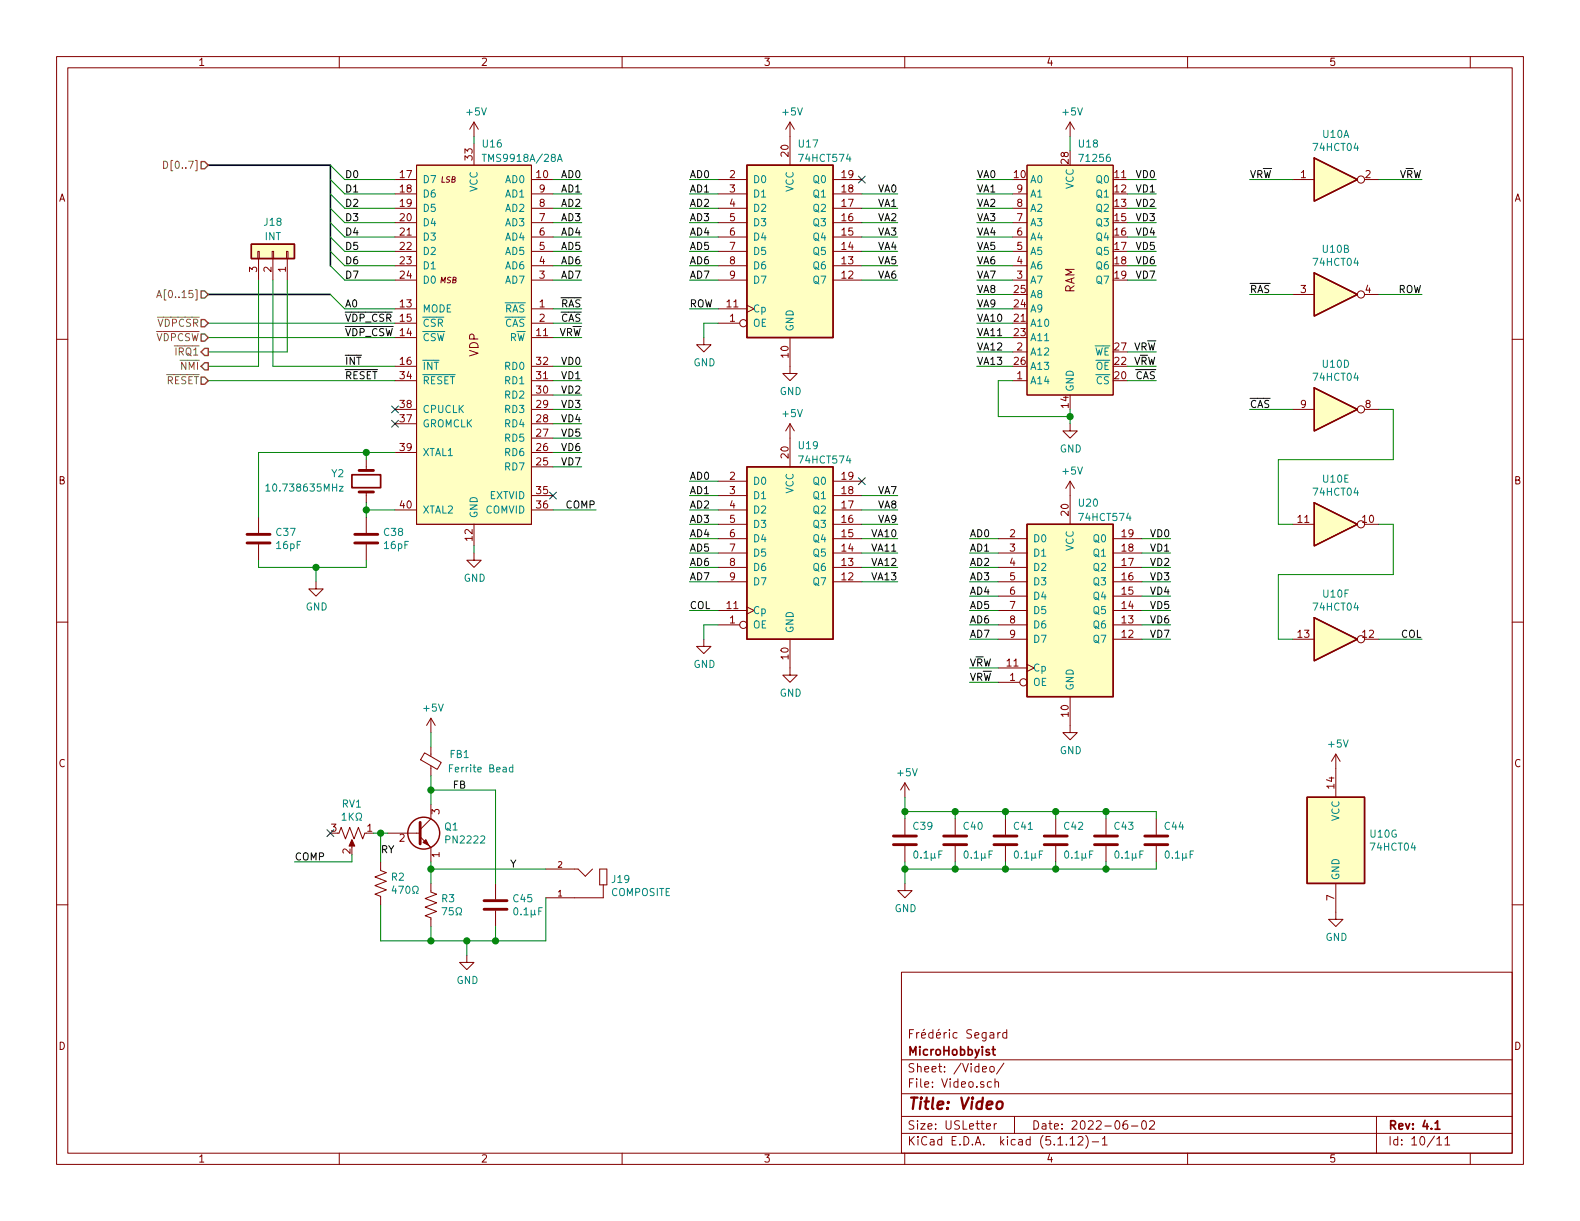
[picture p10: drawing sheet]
EESchema Schematic File Version 4
EELAYER 30 0
EELAYER END
$Descr USLetter 11000 8500
encoding utf-8
Sheet 10 11
Title "Video"
Date "2022-06-02"
Rev "4.1"
Comp "MicroHobbyist"
Comment1 "Frédéric Segard"
Comment2 ""
Comment3 ""
Comment4 ""
$EndDescr
$Comp
L power:+5V #PWR?
U 1 1
P 6300 5550
AR Path="/618D1DF6" Ref="#PWR?"  Part="1" 
AR Path="/5F3EA81D/618D1DF6" Ref="#PWR?"  Part="1" 
AR Path="/60CF5668/618D1DF6" Ref="#PWR?"  Part="1" 
AR Path="/61FA55B1/618D1DF6" Ref="#PWR?"  Part="1" 
AR Path="/622E9471/618D1DF6" Ref="#PWR097"  Part="1" 
F 0 "#PWR097" H 6300 5400 50  0001 C CNN
F 1 "+5V" H 6315 5723 50  0000 C CNN
F 2 "" H 6300 5550 50  0001 C CNN
F 3 "" H 6300 5550 50  0001 C CNN
	1    6300 5550
	1    0    0    -1  
$EndComp
$Comp
L Device:C C?
U 1 1
P 6650 5850
AR Path="/6230B701" Ref="C?"  Part="1" 
AR Path="/5F3EA81D/6230B701" Ref="C?"  Part="1" 
AR Path="/60CF5668/6230B701" Ref="C?"  Part="1" 
AR Path="/61FA55B1/6230B701" Ref="C?"  Part="1" 
AR Path="/622E9471/6230B701" Ref="C40"  Part="1" 
F 0 "C40" H 6700 5950 50  0000 L CNN
F 1 "0.1µF" H 6700 5750 50  0000 L CNN
F 2 "Capacitor_THT:C_Disc_D3.0mm_W1.6mm_P2.50mm" H 6688 5700 50  0001 C CNN
F 3 "~" H 6650 5850 50  0001 C CNN
	1    6650 5850
	1    0    0    -1  
$EndComp
Wire Wire Line
	7350 5700 7350 5650
Wire Wire Line
	7350 5650 7700 5650
Wire Wire Line
	7350 6000 7350 6050
$Comp
L Device:C C?
U 1 1
P 7000 5850
AR Path="/6230B702" Ref="C?"  Part="1" 
AR Path="/5F3EA81D/6230B702" Ref="C?"  Part="1" 
AR Path="/60CF5668/6230B702" Ref="C?"  Part="1" 
AR Path="/61FA55B1/6230B702" Ref="C?"  Part="1" 
AR Path="/622E9471/6230B702" Ref="C41"  Part="1" 
F 0 "C41" H 7050 5950 50  0000 L CNN
F 1 "0.1µF" H 7050 5750 50  0000 L CNN
F 2 "Capacitor_THT:C_Disc_D3.0mm_W1.6mm_P2.50mm" H 7038 5700 50  0001 C CNN
F 3 "~" H 7000 5850 50  0001 C CNN
	1    7000 5850
	1    0    0    -1  
$EndComp
Wire Wire Line
	7700 5700 7700 5650
Connection ~ 7700 5650
Wire Wire Line
	7700 6000 7700 6050
$Comp
L Device:C C?
U 1 1
P 7350 5850
AR Path="/618D1E14" Ref="C?"  Part="1" 
AR Path="/5F3EA81D/618D1E14" Ref="C?"  Part="1" 
AR Path="/60CF5668/618D1E14" Ref="C?"  Part="1" 
AR Path="/61FA55B1/618D1E14" Ref="C?"  Part="1" 
AR Path="/622E9471/618D1E14" Ref="C42"  Part="1" 
F 0 "C42" H 7400 5950 50  0000 L CNN
F 1 "0.1µF" H 7400 5750 50  0000 L CNN
F 2 "Capacitor_THT:C_Disc_D3.0mm_W1.6mm_P2.50mm" H 7388 5700 50  0001 C CNN
F 3 "~" H 7350 5850 50  0001 C CNN
	1    7350 5850
	1    0    0    -1  
$EndComp
Wire Wire Line
	8050 6000 8050 6050
Wire Wire Line
	8050 5650 8050 5700
Connection ~ 7700 6050
Wire Wire Line
	7350 6050 7700 6050
$Comp
L Device:C C?
U 1 1
P 7700 5850
AR Path="/626180FF" Ref="C?"  Part="1" 
AR Path="/5F3EA81D/626180FF" Ref="C?"  Part="1" 
AR Path="/60CF5668/626180FF" Ref="C?"  Part="1" 
AR Path="/61FA55B1/626180FF" Ref="C?"  Part="1" 
AR Path="/622E9471/626180FF" Ref="C43"  Part="1" 
F 0 "C43" H 7750 5950 50  0000 L CNN
F 1 "0.1µF" H 7750 5750 50  0000 L CNN
F 2 "Capacitor_THT:C_Disc_D3.0mm_W1.6mm_P2.50mm" H 7738 5700 50  0001 C CNN
F 3 "~" H 7700 5850 50  0001 C CNN
	1    7700 5850
	1    0    0    -1  
$EndComp
$Comp
L Device:C C?
U 1 1
P 6300 5850
AR Path="/618D1E39" Ref="C?"  Part="1" 
AR Path="/5F3EA81D/618D1E39" Ref="C?"  Part="1" 
AR Path="/60CF5668/618D1E39" Ref="C?"  Part="1" 
AR Path="/61FA55B1/618D1E39" Ref="C?"  Part="1" 
AR Path="/622E9471/618D1E39" Ref="C39"  Part="1" 
F 0 "C39" H 6350 5950 50  0000 L CNN
F 1 "0.1µF" H 6350 5750 50  0000 L CNN
F 2 "Capacitor_THT:C_Disc_D3.0mm_W1.6mm_P2.50mm" H 6338 5700 50  0001 C CNN
F 3 "~" H 6300 5850 50  0001 C CNN
	1    6300 5850
	1    0    0    -1  
$EndComp
Wire Wire Line
	7000 5700 7000 5650
Wire Wire Line
	7000 5650 7350 5650
Wire Wire Line
	7000 6000 7000 6050
Wire Wire Line
	7000 6050 7350 6050
Connection ~ 7000 5650
Connection ~ 7350 5650
Connection ~ 7350 6050
Wire Wire Line
	7000 6050 6650 6050
Wire Wire Line
	6650 6050 6650 6000
Connection ~ 7000 6050
Wire Wire Line
	6650 6050 6300 6050
Wire Wire Line
	6300 6050 6300 6000
Connection ~ 6650 6050
Wire Wire Line
	6650 5700 6650 5650
Wire Wire Line
	6650 5650 7000 5650
Wire Wire Line
	6300 5700 6300 5650
Wire Wire Line
	6300 5650 6650 5650
Connection ~ 6650 5650
Connection ~ 6300 5650
$Comp
L Device:C C?
U 1 1
P 8050 5850
AR Path="/6349185F" Ref="C?"  Part="1" 
AR Path="/5F3EA81D/6349185F" Ref="C?"  Part="1" 
AR Path="/60CF5668/6349185F" Ref="C?"  Part="1" 
AR Path="/5F86B098/6349185F" Ref="C?"  Part="1" 
AR Path="/61FA55B1/6349185F" Ref="C?"  Part="1" 
AR Path="/622E9471/6349185F" Ref="C44"  Part="1" 
F 0 "C44" H 8100 5950 50  0000 L CNN
F 1 "0.1µF" H 8100 5750 50  0000 L CNN
F 2 "Capacitor_THT:C_Disc_D3.0mm_W1.6mm_P2.50mm" H 8088 5700 50  0001 C CNN
F 3 "~" H 8050 5850 50  0001 C CNN
	1    8050 5850
	1    0    0    -1  
$EndComp
$Comp
L power:GND #PWR?
U 1 1
P 6300 6150
AR Path="/5F86B098/63491871" Ref="#PWR?"  Part="1" 
AR Path="/63491871" Ref="#PWR?"  Part="1" 
AR Path="/61FA55B1/63491871" Ref="#PWR?"  Part="1" 
AR Path="/622E9471/63491871" Ref="#PWR098"  Part="1" 
F 0 "#PWR098" H 6300 5900 50  0001 C CNN
F 1 "GND" H 6305 5977 50  0000 C CNN
F 2 "" H 6300 6150 50  0001 C CNN
F 3 "" H 6300 6150 50  0001 C CNN
	1    6300 6150
	1    0    0    -1  
$EndComp
Wire Wire Line
	3300 1000 3300 950 
Wire Wire Line
	3300 3800 3300 3850
$Comp
L power:GND #PWR090
U 1 1
P 3300 3850
F 0 "#PWR090" H 3300 3600 50  0001 C CNN
F 1 "GND" H 3305 3677 50  0000 C CNN
F 2 "" H 3300 3850 50  0001 C CNN
F 3 "" H 3300 3850 50  0001 C CNN
	1    3300 3850
	1    0    0    -1  
$EndComp
$Comp
L power:+5V #PWR082
U 1 1
P 3300 950
F 0 "#PWR082" H 3300 800 50  0001 C CNN
F 1 "+5V" H 3315 1123 50  0000 C CNN
F 2 "" H 3300 950 50  0001 C CNN
F 3 "" H 3300 950 50  0001 C CNN
	1    3300 950 
	1    0    0    -1  
$EndComp
Wire Wire Line
	2400 2150 2750 2150
$Comp
L Device:Crystal Y2
U 1 1
P 2550 3350
F 0 "Y2" V 2600 3500 50  0000 L CNN
F 1 "10.738635MHz" V 2500 3500 50  0000 L CNN
F 2 "Crystal:Crystal_HC18-U_Vertical" H 2550 3350 50  0001 C CNN
F 3 "~" H 2550 3350 50  0001 C CNN
	1    2550 3350
	0    -1   -1   0   
$EndComp
Wire Wire Line
	2550 3200 2550 3150
Wire Wire Line
	2550 3500 2550 3550
$Comp
L Device:C C38
U 1 1
P 2550 3750
F 0 "C38" H 2665 3796 50  0000 L CNN
F 1 "16pF" H 2665 3705 50  0000 L CNN
F 2 "Capacitor_THT:C_Disc_D3.4mm_W2.1mm_P2.50mm" H 2588 3600 50  0001 C CNN
F 3 "~" H 2550 3750 50  0001 C CNN
	1    2550 3750
	1    0    0    -1  
$EndComp
$Comp
L Device:C C37
U 1 1
P 1800 3750
F 0 "C37" H 1915 3796 50  0000 L CNN
F 1 "16pF" H 1915 3705 50  0000 L CNN
F 2 "Capacitor_THT:C_Disc_D3.4mm_W2.1mm_P2.50mm" H 1838 3600 50  0001 C CNN
F 3 "~" H 1800 3750 50  0001 C CNN
	1    1800 3750
	1    0    0    -1  
$EndComp
Wire Wire Line
	2550 3600 2550 3550
Connection ~ 2550 3550
Wire Wire Line
	1800 3150 1800 3600
Wire Wire Line
	1800 3900 1800 3950
Wire Wire Line
	2550 3950 2550 3900
Wire Wire Line
	2200 3950 2200 4050
$Comp
L power:GND #PWR091
U 1 1
P 2200 4050
F 0 "#PWR091" H 2200 3800 50  0001 C CNN
F 1 "GND" H 2205 3877 50  0000 C CNN
F 2 "" H 2200 4050 50  0001 C CNN
F 3 "" H 2200 4050 50  0001 C CNN
	1    2200 4050
	1    0    0    -1  
$EndComp
Wire Wire Line
	2750 1250 2400 1250
Wire Wire Line
	2750 1350 2400 1350
Wire Wire Line
	2750 1450 2400 1450
Wire Wire Line
	2750 1550 2400 1550
Wire Wire Line
	2750 1650 2400 1650
Wire Wire Line
	2750 1750 2400 1750
Wire Wire Line
	2750 1850 2400 1850
Wire Wire Line
	2750 1950 2400 1950
Text Label 2400 1250 0    50   ~ 0
D0
Text Label 2400 1350 0    50   ~ 0
D1
Text Label 2400 1450 0    50   ~ 0
D2
Text Label 2400 1550 0    50   ~ 0
D3
Text Label 2400 1650 0    50   ~ 0
D4
Text Label 2400 1750 0    50   ~ 0
D5
Text Label 2400 1850 0    50   ~ 0
D6
Text Label 2400 1950 0    50   ~ 0
D7
Wire Wire Line
	2550 3150 2750 3150
Wire Wire Line
	2550 3550 2750 3550
Text Label 2400 2150 0    50   ~ 0
A0
$Comp
L 0_Fred's_Local_Library:TMS9918A U16
U 1 1
P 3300 1150
F 0 "U16" H 3350 1300 50  0000 L CNN
F 1 "TMS9918A/28A" H 3350 1200 50  0000 L CNN
F 2 "Package_DIP:DIP-40_W15.24mm_Socket" H 3300 1200 50  0001 C CNN
F 3 "" H 3300 1200 50  0001 C CNN
	1    3300 1150
	1    0    0    -1  
$EndComp
Wire Wire Line
	2200 3950 2550 3950
Wire Wire Line
	1800 3950 2200 3950
Connection ~ 2200 3950
Wire Wire Line
	1800 3150 2550 3150
Connection ~ 2550 3150
NoConn ~ 2750 2950
Text Label 2400 2250 0    50   ~ 0
~VDP_CSR
Text Label 2400 2350 0    50   ~ 0
~VDP_CSW
Text Label 2400 2650 0    50   ~ 0
~RESET
$Comp
L Connector_Generic:Conn_01x03 J18
U 1 1
P 1900 1750
F 0 "J18" V 2100 1750 50  0000 C CNN
F 1 "INT" V 2000 1750 50  0000 C CNN
F 2 "Connector_PinHeader_2.54mm:PinHeader_1x03_P2.54mm_Vertical" H 1900 1750 50  0001 C CNN
F 3 "~" H 1900 1750 50  0001 C CNN
	1    1900 1750
	0    1    -1   0   
$EndComp
Connection ~ 6300 6050
Wire Wire Line
	6300 6050 6300 6150
Wire Wire Line
	6300 5550 6300 5650
Wire Wire Line
	1450 2650 2750 2650
Text HLabel 1450 2650 0    50   Input ~ 0
~RESET
Wire Wire Line
	1900 2550 1900 1950
Wire Wire Line
	1900 2550 2750 2550
Text HLabel 1450 2450 0    50   Output ~ 0
~IRQ1
Text HLabel 1450 2550 0    50   Output ~ 0
~NMI
Wire Wire Line
	1450 2550 1800 2550
Wire Wire Line
	1800 2550 1800 1950
Wire Wire Line
	1450 2450 2000 2450
Wire Wire Line
	2000 2450 2000 1950
Text HLabel 1450 2050 0    50   Input ~ 0
A[0..15]
Entry Wire Line
	2300 2050 2400 2150
Wire Bus Line
	1450 2050 2300 2050
Wire Wire Line
	1450 2250 2750 2250
Wire Wire Line
	1450 2350 2750 2350
Text HLabel 1450 2250 0    50   Input ~ 0
~VDPCSR
Text HLabel 1450 2350 0    50   Input ~ 0
~VDPCSW
Text Label 2400 2550 0    50   ~ 0
~INT
Entry Wire Line
	2300 1150 2400 1250
Entry Wire Line
	2300 1250 2400 1350
Entry Wire Line
	2300 1350 2400 1450
Entry Wire Line
	2300 1450 2400 1550
Entry Wire Line
	2300 1550 2400 1650
Entry Wire Line
	2300 1650 2400 1750
Entry Wire Line
	2300 1750 2400 1850
Entry Wire Line
	2300 1850 2400 1950
Wire Bus Line
	2300 1150 1450 1150
Text HLabel 1450 1150 0    50   Input ~ 0
D[0..7]
Wire Wire Line
	7700 6050 8050 6050
Wire Wire Line
	7700 5650 8050 5650
$Comp
L 74xx:74LS574 U17
U 1 1
P 5500 1750
F 0 "U17" H 5550 2500 50  0000 L CNN
F 1 "74HCT574" H 5550 2400 50  0000 L CNN
F 2 "Package_DIP:DIP-20_W7.62mm_Socket" H 5500 1750 50  0001 C CNN
F 3 "http://www.ti.com/lit/gpn/sn74LS574" H 5500 1750 50  0001 C CNN
	1    5500 1750
	1    0    0    -1  
$EndComp
$Comp
L 74xx:74LS574 U19
U 1 1
P 5500 3850
F 0 "U19" H 5550 4600 50  0000 L CNN
F 1 "74HCT574" H 5550 4500 50  0000 L CNN
F 2 "Package_DIP:DIP-20_W7.62mm_Socket" H 5500 3850 50  0001 C CNN
F 3 "http://www.ti.com/lit/gpn/sn74LS574" H 5500 3850 50  0001 C CNN
	1    5500 3850
	1    0    0    -1  
$EndComp
Wire Wire Line
	7450 2850 7450 2900
Wire Wire Line
	7450 1050 7450 950 
$Comp
L power:+5V #PWR?
U 1 1
P 7450 950
AR Path="/5FFF500D" Ref="#PWR?"  Part="1" 
AR Path="/5F3EA81D/5FFF500D" Ref="#PWR?"  Part="1" 
AR Path="/5FFAB29F/5FFF500D" Ref="#PWR?"  Part="1" 
AR Path="/60EEF558/5FFF500D" Ref="#PWR?"  Part="1" 
AR Path="/622E9471/5FFF500D" Ref="#PWR084"  Part="1" 
F 0 "#PWR084" H 7450 800 50  0001 C CNN
F 1 "+5V" H 7465 1123 50  0000 C CNN
F 2 "" H 7450 950 50  0001 C CNN
F 3 "" H 7450 950 50  0001 C CNN
	1    7450 950 
	1    0    0    -1  
$EndComp
$Comp
L power:GND #PWR?
U 1 1
P 7450 2950
AR Path="/5FFF5013" Ref="#PWR?"  Part="1" 
AR Path="/5F3EA81D/5FFF5013" Ref="#PWR?"  Part="1" 
AR Path="/5FFAB29F/5FFF5013" Ref="#PWR?"  Part="1" 
AR Path="/60EEF558/5FFF5013" Ref="#PWR?"  Part="1" 
AR Path="/622E9471/5FFF5013" Ref="#PWR087"  Part="1" 
F 0 "#PWR087" H 7450 2700 50  0001 C CNN
F 1 "GND" H 7455 2777 50  0000 C CNN
F 2 "" H 7450 2950 50  0001 C CNN
F 3 "" H 7450 2950 50  0001 C CNN
	1    7450 2950
	1    0    0    -1  
$EndComp
NoConn ~ 6000 3350
NoConn ~ 6000 1250
Wire Wire Line
	7850 1250 8050 1250
Wire Wire Line
	7850 1350 8050 1350
Wire Wire Line
	7850 1450 8050 1450
Wire Wire Line
	7850 1550 8050 1550
Wire Wire Line
	7850 1650 8050 1650
Wire Wire Line
	7850 1750 8050 1750
Wire Wire Line
	7850 1850 8050 1850
Wire Wire Line
	7850 1950 8050 1950
Text Label 8050 1250 2    50   ~ 0
VD0
Text Label 8050 1350 2    50   ~ 0
VD1
Text Label 8050 1450 2    50   ~ 0
VD2
Text Label 8050 1550 2    50   ~ 0
VD3
Text Label 8050 1650 2    50   ~ 0
VD4
Text Label 8050 1750 2    50   ~ 0
VD5
Text Label 8050 1850 2    50   ~ 0
VD6
Text Label 8050 1950 2    50   ~ 0
VD7
Wire Wire Line
	7850 2450 8050 2450
Wire Wire Line
	7850 2550 8050 2550
Wire Wire Line
	7850 2650 8050 2650
$Comp
L 74xx:74HC04 U10
U 1 1
P 9300 1250
F 0 "U10" H 9300 1567 50  0000 C CNN
F 1 "74HCT04" H 9300 1476 50  0000 C CNN
F 2 "Package_DIP:DIP-14_W7.62mm_Socket" H 9300 1250 50  0001 C CNN
F 3 "https://assets.nexperia.com/documents/data-sheet/74HC_HCT04.pdf" H 9300 1250 50  0001 C CNN
	1    9300 1250
	1    0    0    -1  
$EndComp
$Comp
L 74xx:74HC04 U10
U 2 1
P 9300 2050
F 0 "U10" H 9300 2367 50  0000 C CNN
F 1 "74HCT04" H 9300 2276 50  0000 C CNN
F 2 "Package_DIP:DIP-14_W7.62mm_Socket" H 9300 2050 50  0001 C CNN
F 3 "https://assets.nexperia.com/documents/data-sheet/74HC_HCT04.pdf" H 9300 2050 50  0001 C CNN
	2    9300 2050
	1    0    0    -1  
$EndComp
$Comp
L 74xx:74HC04 U10
U 4 1
P 9300 2850
F 0 "U10" H 9300 3167 50  0000 C CNN
F 1 "74HCT04" H 9300 3076 50  0000 C CNN
F 2 "Package_DIP:DIP-14_W7.62mm_Socket" H 9300 2850 50  0001 C CNN
F 3 "https://assets.nexperia.com/documents/data-sheet/74HC_HCT04.pdf" H 9300 2850 50  0001 C CNN
	4    9300 2850
	1    0    0    -1  
$EndComp
$Comp
L 74xx:74HC04 U10
U 5 1
P 9300 3650
F 0 "U10" H 9300 3967 50  0000 C CNN
F 1 "74HCT04" H 9300 3876 50  0000 C CNN
F 2 "Package_DIP:DIP-14_W7.62mm_Socket" H 9300 3650 50  0001 C CNN
F 3 "https://assets.nexperia.com/documents/data-sheet/74HC_HCT04.pdf" H 9300 3650 50  0001 C CNN
	5    9300 3650
	1    0    0    -1  
$EndComp
$Comp
L 74xx:74HC04 U10
U 6 1
P 9300 4450
F 0 "U10" H 9300 4767 50  0000 C CNN
F 1 "74HCT04" H 9300 4676 50  0000 C CNN
F 2 "Package_DIP:DIP-14_W7.62mm_Socket" H 9300 4450 50  0001 C CNN
F 3 "https://assets.nexperia.com/documents/data-sheet/74HC_HCT04.pdf" H 9300 4450 50  0001 C CNN
	6    9300 4450
	1    0    0    -1  
$EndComp
Wire Wire Line
	9600 2050 9900 2050
Wire Wire Line
	8700 2050 9000 2050
Wire Wire Line
	8700 1250 9000 1250
Wire Wire Line
	9000 2850 8700 2850
Wire Wire Line
	9600 2850 9700 2850
Wire Wire Line
	9700 2850 9700 3200
Wire Wire Line
	9700 3200 8900 3200
Wire Wire Line
	8900 3200 8900 3650
Wire Wire Line
	8900 3650 9000 3650
Wire Wire Line
	9600 3650 9700 3650
Wire Wire Line
	9700 3650 9700 4000
Wire Wire Line
	9700 4000 8900 4000
Wire Wire Line
	8900 4000 8900 4450
Wire Wire Line
	8900 4450 9000 4450
Wire Wire Line
	9600 4450 9900 4450
Text Label 8700 2850 0    50   ~ 0
~CAS
Text Label 8700 1250 0    50   ~ 0
VR~W
Text Label 9900 1250 2    50   ~ 0
V~R~W
Text Label 8700 2050 0    50   ~ 0
~RAS
Text Label 9900 2050 2    50   ~ 0
ROW
Text Label 9900 4450 2    50   ~ 0
COL
Wire Wire Line
	7950 3750 8150 3750
Wire Wire Line
	7950 3850 8150 3850
Wire Wire Line
	7950 3950 8150 3950
Wire Wire Line
	7950 4050 8150 4050
Wire Wire Line
	7950 4150 8150 4150
Wire Wire Line
	7950 4250 8150 4250
Wire Wire Line
	7950 4350 8150 4350
Wire Wire Line
	7950 4450 8150 4450
Text Label 8150 3750 2    50   ~ 0
VD0
Text Label 8150 3850 2    50   ~ 0
VD1
Text Label 8150 3950 2    50   ~ 0
VD2
Text Label 8150 4050 2    50   ~ 0
VD3
Text Label 8150 4150 2    50   ~ 0
VD4
Text Label 8150 4250 2    50   ~ 0
VD5
Text Label 8150 4350 2    50   ~ 0
VD6
Text Label 8150 4450 2    50   ~ 0
VD7
Wire Wire Line
	3850 2550 4050 2550
Wire Wire Line
	3850 2650 4050 2650
Wire Wire Line
	3850 2750 4050 2750
Wire Wire Line
	3850 2850 4050 2850
Wire Wire Line
	3850 2950 4050 2950
Wire Wire Line
	3850 3050 4050 3050
Wire Wire Line
	3850 3150 4050 3150
Wire Wire Line
	3850 3250 4050 3250
Text Label 4050 2550 2    50   ~ 0
VD0
Text Label 4050 2650 2    50   ~ 0
VD1
Text Label 4050 2750 2    50   ~ 0
VD2
Text Label 4050 2850 2    50   ~ 0
VD3
Text Label 4050 2950 2    50   ~ 0
VD4
Text Label 4050 3050 2    50   ~ 0
VD5
Text Label 4050 3150 2    50   ~ 0
VD6
Text Label 4050 3250 2    50   ~ 0
VD7
Wire Wire Line
	5000 1250 4800 1250
Wire Wire Line
	5000 1350 4800 1350
Wire Wire Line
	5000 1450 4800 1450
Wire Wire Line
	5000 1550 4800 1550
Wire Wire Line
	5000 1650 4800 1650
Wire Wire Line
	5000 1750 4800 1750
Wire Wire Line
	5000 1850 4800 1850
Wire Wire Line
	5000 1950 4800 1950
Text Label 4800 1250 0    50   ~ 0
AD0
Text Label 4800 1350 0    50   ~ 0
AD1
Text Label 4800 1450 0    50   ~ 0
AD2
Text Label 4800 1550 0    50   ~ 0
AD3
Text Label 4800 1650 0    50   ~ 0
AD4
Text Label 4800 1750 0    50   ~ 0
AD5
Text Label 4800 1850 0    50   ~ 0
AD6
Text Label 4800 1950 0    50   ~ 0
AD7
Wire Wire Line
	5000 3350 4800 3350
Wire Wire Line
	5000 3450 4800 3450
Wire Wire Line
	5000 3550 4800 3550
Wire Wire Line
	5000 3650 4800 3650
Wire Wire Line
	5000 3750 4800 3750
Wire Wire Line
	5000 3850 4800 3850
Wire Wire Line
	5000 3950 4800 3950
Wire Wire Line
	5000 4050 4800 4050
Text Label 4800 3350 0    50   ~ 0
AD0
Text Label 4800 3450 0    50   ~ 0
AD1
Text Label 4800 3550 0    50   ~ 0
AD2
Text Label 4800 3650 0    50   ~ 0
AD3
Text Label 4800 3750 0    50   ~ 0
AD4
Text Label 4800 3850 0    50   ~ 0
AD5
Text Label 4800 3950 0    50   ~ 0
AD6
Text Label 4800 4050 0    50   ~ 0
AD7
Wire Wire Line
	6950 3750 6750 3750
Wire Wire Line
	6950 3850 6750 3850
Wire Wire Line
	6950 3950 6750 3950
Wire Wire Line
	6950 4050 6750 4050
Wire Wire Line
	6950 4150 6750 4150
Wire Wire Line
	6950 4250 6750 4250
Wire Wire Line
	6950 4350 6750 4350
Wire Wire Line
	6950 4450 6750 4450
Text Label 6750 3750 0    50   ~ 0
AD0
Text Label 6750 3850 0    50   ~ 0
AD1
Text Label 6750 3950 0    50   ~ 0
AD2
Text Label 6750 4050 0    50   ~ 0
AD3
Text Label 6750 4150 0    50   ~ 0
AD4
Text Label 6750 4250 0    50   ~ 0
AD5
Text Label 6750 4350 0    50   ~ 0
AD6
Text Label 6750 4450 0    50   ~ 0
AD7
Wire Wire Line
	5000 4350 4900 4350
Wire Wire Line
	4900 4350 4900 4450
$Comp
L power:GND #PWR092
U 1 1
P 4900 4450
F 0 "#PWR092" H 4900 4200 50  0001 C CNN
F 1 "GND" H 4905 4277 50  0000 C CNN
F 2 "" H 4900 4450 50  0001 C CNN
F 3 "" H 4900 4450 50  0001 C CNN
	1    4900 4450
	1    0    0    -1  
$EndComp
$Comp
L power:GND #PWR094
U 1 1
P 7450 5050
F 0 "#PWR094" H 7450 4800 50  0001 C CNN
F 1 "GND" H 7455 4877 50  0000 C CNN
F 2 "" H 7450 5050 50  0001 C CNN
F 3 "" H 7450 5050 50  0001 C CNN
	1    7450 5050
	1    0    0    -1  
$EndComp
$Comp
L power:GND #PWR093
U 1 1
P 5500 4650
F 0 "#PWR093" H 5500 4400 50  0001 C CNN
F 1 "GND" H 5505 4477 50  0000 C CNN
F 2 "" H 5500 4650 50  0001 C CNN
F 3 "" H 5500 4650 50  0001 C CNN
	1    5500 4650
	1    0    0    -1  
$EndComp
$Comp
L power:GND #PWR086
U 1 1
P 5500 2550
F 0 "#PWR086" H 5500 2300 50  0001 C CNN
F 1 "GND" H 5505 2377 50  0000 C CNN
F 2 "" H 5500 2550 50  0001 C CNN
F 3 "" H 5500 2550 50  0001 C CNN
	1    5500 2550
	1    0    0    -1  
$EndComp
$Comp
L power:+5V #PWR?
U 1 1
P 5500 950
AR Path="/6013B3B4" Ref="#PWR?"  Part="1" 
AR Path="/5F3EA81D/6013B3B4" Ref="#PWR?"  Part="1" 
AR Path="/5FFAB29F/6013B3B4" Ref="#PWR?"  Part="1" 
AR Path="/60EEF558/6013B3B4" Ref="#PWR?"  Part="1" 
AR Path="/622E9471/6013B3B4" Ref="#PWR083"  Part="1" 
F 0 "#PWR083" H 5500 800 50  0001 C CNN
F 1 "+5V" H 5515 1123 50  0000 C CNN
F 2 "" H 5500 950 50  0001 C CNN
F 3 "" H 5500 950 50  0001 C CNN
	1    5500 950 
	1    0    0    -1  
$EndComp
$Comp
L power:+5V #PWR?
U 1 1
P 5500 3050
AR Path="/6013BA48" Ref="#PWR?"  Part="1" 
AR Path="/5F3EA81D/6013BA48" Ref="#PWR?"  Part="1" 
AR Path="/5FFAB29F/6013BA48" Ref="#PWR?"  Part="1" 
AR Path="/60EEF558/6013BA48" Ref="#PWR?"  Part="1" 
AR Path="/622E9471/6013BA48" Ref="#PWR088"  Part="1" 
F 0 "#PWR088" H 5500 2900 50  0001 C CNN
F 1 "+5V" H 5515 3223 50  0000 C CNN
F 2 "" H 5500 3050 50  0001 C CNN
F 3 "" H 5500 3050 50  0001 C CNN
	1    5500 3050
	1    0    0    -1  
$EndComp
$Comp
L power:+5V #PWR?
U 1 1
P 7450 3450
AR Path="/6013C2D7" Ref="#PWR?"  Part="1" 
AR Path="/5F3EA81D/6013C2D7" Ref="#PWR?"  Part="1" 
AR Path="/5FFAB29F/6013C2D7" Ref="#PWR?"  Part="1" 
AR Path="/60EEF558/6013C2D7" Ref="#PWR?"  Part="1" 
AR Path="/622E9471/6013C2D7" Ref="#PWR089"  Part="1" 
F 0 "#PWR089" H 7450 3300 50  0001 C CNN
F 1 "+5V" H 7465 3623 50  0000 C CNN
F 2 "" H 7450 3450 50  0001 C CNN
F 3 "" H 7450 3450 50  0001 C CNN
	1    7450 3450
	1    0    0    -1  
$EndComp
Wire Wire Line
	5000 2150 4800 2150
Wire Wire Line
	5000 4250 4800 4250
Text Label 4800 2150 0    50   ~ 0
ROW
Text Label 4800 4250 0    50   ~ 0
COL
Wire Wire Line
	6750 4650 6950 4650
Wire Wire Line
	6750 4750 6950 4750
Text Label 6750 4650 0    50   ~ 0
V~R~W
Text Label 6750 4750 0    50   ~ 0
VR~W
Text Label 8050 2550 2    50   ~ 0
V~R~W
Text Label 8050 2450 2    50   ~ 0
VR~W
Text Label 8050 2650 2    50   ~ 0
~CAS
Wire Wire Line
	3850 2150 4050 2150
Wire Wire Line
	4050 2250 3850 2250
Text Label 4050 2150 2    50   ~ 0
~RAS
Text Label 4050 2250 2    50   ~ 0
~CAS
Wire Wire Line
	3850 1250 4050 1250
Wire Wire Line
	3850 1350 4050 1350
Wire Wire Line
	3850 1450 4050 1450
Wire Wire Line
	3850 1550 4050 1550
Wire Wire Line
	3850 1650 4050 1650
Wire Wire Line
	3850 1750 4050 1750
Wire Wire Line
	3850 1850 4050 1850
Wire Wire Line
	3850 1950 4050 1950
Text Label 4050 1250 2    50   ~ 0
AD0
Text Label 4050 1350 2    50   ~ 0
AD1
Text Label 4050 1450 2    50   ~ 0
AD2
Text Label 4050 1550 2    50   ~ 0
AD3
Text Label 4050 1650 2    50   ~ 0
AD4
Text Label 4050 1750 2    50   ~ 0
AD5
Text Label 4050 1850 2    50   ~ 0
AD6
Text Label 4050 1950 2    50   ~ 0
AD7
Wire Wire Line
	5000 2250 4900 2250
Wire Wire Line
	4900 2250 4900 2350
$Comp
L power:GND #PWR085
U 1 1
P 4900 2350
F 0 "#PWR085" H 4900 2100 50  0001 C CNN
F 1 "GND" H 4905 2177 50  0000 C CNN
F 2 "" H 4900 2350 50  0001 C CNN
F 3 "" H 4900 2350 50  0001 C CNN
	1    4900 2350
	1    0    0    -1  
$EndComp
$Comp
L 74xx:74HC04 U10
U 7 1
P 9300 5850
F 0 "U10" H 9530 5896 50  0000 L CNN
F 1 "74HCT04" H 9530 5805 50  0000 L CNN
F 2 "Package_DIP:DIP-14_W7.62mm_Socket" H 9300 5850 50  0001 C CNN
F 3 "https://assets.nexperia.com/documents/data-sheet/74HC_HCT04.pdf" H 9300 5850 50  0001 C CNN
	7    9300 5850
	1    0    0    -1  
$EndComp
$Comp
L power:+5V #PWR?
U 1 1
P 9300 5350
AR Path="/6023FC21" Ref="#PWR?"  Part="1" 
AR Path="/5F3EA81D/6023FC21" Ref="#PWR?"  Part="1" 
AR Path="/5FFAB29F/6023FC21" Ref="#PWR?"  Part="1" 
AR Path="/60EEF558/6023FC21" Ref="#PWR?"  Part="1" 
AR Path="/622E9471/6023FC21" Ref="#PWR096"  Part="1" 
F 0 "#PWR096" H 9300 5200 50  0001 C CNN
F 1 "+5V" H 9315 5523 50  0000 C CNN
F 2 "" H 9300 5350 50  0001 C CNN
F 3 "" H 9300 5350 50  0001 C CNN
	1    9300 5350
	1    0    0    -1  
$EndComp
$Comp
L power:GND #PWR099
U 1 1
P 9300 6350
F 0 "#PWR099" H 9300 6100 50  0001 C CNN
F 1 "GND" H 9305 6177 50  0000 C CNN
F 2 "" H 9300 6350 50  0001 C CNN
F 3 "" H 9300 6350 50  0001 C CNN
	1    9300 6350
	1    0    0    -1  
$EndComp
$Comp
L 0_Fred's_Local_Library:CY62256-70PC U18
U 1 1
P 7450 1950
F 0 "U18" H 7500 2900 50  0000 L CNN
F 1 "71256" H 7500 2800 50  0000 L CNN
F 2 "Package_DIP:DIP-28_W7.62mm_Socket" H 7450 1850 50  0001 C CNN
F 3 "https://ecee.colorado.edu/~mcclurel/Cypress_SRAM_CY62256.pdf" H 7450 1850 50  0001 C CNN
	1    7450 1950
	1    0    0    -1  
$EndComp
Wire Wire Line
	9600 1250 9900 1250
Wire Wire Line
	7450 2900 6950 2900
Wire Wire Line
	6950 2900 6950 2650
Wire Wire Line
	6950 2650 7050 2650
Connection ~ 7450 2900
Wire Wire Line
	7450 2900 7450 2950
Text Label 6800 1250 0    50   ~ 0
VA0
Text Label 6800 1350 0    50   ~ 0
VA1
Text Label 6800 1450 0    50   ~ 0
VA2
Text Label 6800 1550 0    50   ~ 0
VA3
Text Label 6800 1650 0    50   ~ 0
VA4
Text Label 6800 1750 0    50   ~ 0
VA5
Text Label 6800 1850 0    50   ~ 0
VA6
Text Label 6800 1950 0    50   ~ 0
VA7
Text Label 6800 2050 0    50   ~ 0
VA8
Text Label 6800 2150 0    50   ~ 0
VA9
Text Label 6800 2250 0    50   ~ 0
VA10
Text Label 6800 2350 0    50   ~ 0
VA11
Text Label 6800 2450 0    50   ~ 0
VA12
Text Label 6800 2550 0    50   ~ 0
VA13
Wire Wire Line
	3850 2350 4050 2350
Text Label 4050 2350 2    50   ~ 0
VR~W
$Comp
L power:+5V #PWR?
U 1 1
P 3000 5100
AR Path="/6261810A" Ref="#PWR?"  Part="1" 
AR Path="/5F3EA81D/6261810A" Ref="#PWR?"  Part="1" 
AR Path="/5FFAB29F/6261810A" Ref="#PWR?"  Part="1" 
AR Path="/60EEF558/6261810A" Ref="#PWR?"  Part="1" 
AR Path="/622E9471/6261810A" Ref="#PWR095"  Part="1" 
F 0 "#PWR095" H 3000 4950 50  0001 C CNN
F 1 "+5V" H 3015 5273 50  0000 C CNN
F 2 "" H 3000 5100 50  0001 C CNN
F 3 "" H 3000 5100 50  0001 C CNN
	1    3000 5100
	1    0    0    -1  
$EndComp
$Comp
L Device:R_US R2
U 1 1
P 2650 6150
F 0 "R2" H 2718 6196 50  0000 L CNN
F 1 "470Ω" H 2718 6105 50  0000 L CNN
F 2 "Resistor_THT:R_Axial_DIN0207_L6.3mm_D2.5mm_P10.16mm_Horizontal" V 2690 6140 50  0001 C CNN
F 3 "~" H 2650 6150 50  0001 C CNN
	1    2650 6150
	1    0    0    -1  
$EndComp
$Comp
L Device:R_US R3
U 1 1
P 3000 6300
F 0 "R3" H 3068 6346 50  0000 L CNN
F 1 "75Ω" H 3068 6255 50  0000 L CNN
F 2 "Resistor_THT:R_Axial_DIN0207_L6.3mm_D2.5mm_P10.16mm_Horizontal" V 3040 6290 50  0001 C CNN
F 3 "~" H 3000 6300 50  0001 C CNN
	1    3000 6300
	1    0    0    -1  
$EndComp
$Comp
L Transistor_BJT:PN2222A Q1
U 1 1
P 2900 5800
F 0 "Q1" H 3090 5846 50  0000 L CNN
F 1 "PN2222" H 3090 5755 50  0000 L CNN
F 2 "Package_TO_SOT_THT:TO-92L_Inline_Wide" H 3100 5900 50  0001 C CNN
F 3 "~" H 2900 5800 50  0001 C CNN
	1    2900 5800
	1    0    0    -1  
$EndComp
Wire Wire Line
	3000 6000 3000 6050
Connection ~ 3000 6050
Wire Wire Line
	3000 6050 3000 6150
Wire Wire Line
	2700 5800 2650 5800
Wire Wire Line
	2650 5800 2650 6000
Connection ~ 2650 5800
Wire Wire Line
	2650 5800 2600 5800
Wire Wire Line
	3800 6250 3800 6550
Wire Wire Line
	3800 6550 3450 6550
Wire Wire Line
	3000 6550 3000 6450
Wire Wire Line
	3000 6550 2650 6550
Wire Wire Line
	2650 6550 2650 6300
Connection ~ 3000 6550
Wire Wire Line
	3450 6450 3450 6550
Connection ~ 3450 6550
Wire Wire Line
	3450 6550 3250 6550
Wire Wire Line
	3450 6150 3450 5500
Wire Wire Line
	3450 5500 3000 5500
Wire Wire Line
	3000 5500 3000 5600
Connection ~ 3000 5500
Wire Wire Line
	3250 6550 3250 6650
Connection ~ 3250 6550
Wire Wire Line
	3250 6550 3000 6550
$Comp
L power:GND #PWR0100
U 1 1
P 3250 6650
F 0 "#PWR0100" H 3250 6400 50  0001 C CNN
F 1 "GND" H 3255 6477 50  0000 C CNN
F 2 "" H 3250 6650 50  0001 C CNN
F 3 "" H 3250 6650 50  0001 C CNN
	1    3250 6650
	1    0    0    -1  
$EndComp
$Comp
L Device:C C45
U 1 1
P 3450 6300
F 0 "C45" H 3565 6346 50  0000 L CNN
F 1 "0.1µF" H 3565 6255 50  0000 L CNN
F 2 "Capacitor_THT:C_Disc_D3.0mm_W1.6mm_P2.50mm" H 3488 6150 50  0001 C CNN
F 3 "~" H 3450 6300 50  0001 C CNN
	1    3450 6300
	1    0    0    -1  
$EndComp
$Comp
L Device:Ferrite_Bead_Small FB1
U 1 1
P 3000 5300
F 0 "FB1" H 3200 5350 50  0000 C CNN
F 1 "Ferrite Bead" H 3350 5250 50  0000 C CNN
F 2 "Inductor_THT:L_Axial_L5.3mm_D2.2mm_P10.16mm_Horizontal_Vishay_IM-1" V 2930 5300 50  0001 C CNN
F 3 "~" H 3000 5300 50  0001 C CNN
	1    3000 5300
	1    0    0    -1  
$EndComp
$Comp
L Device:R_POT_US RV1
U 1 1
P 2450 5800
F 0 "RV1" V 2245 5800 50  0000 C CNN
F 1 "1KΩ" V 2336 5800 50  0000 C CNN
F 2 "Potentiometer_THT:Potentiometer_Bourns_3296W_Vertical" H 2450 5800 50  0001 C CNN
F 3 "~" H 2450 5800 50  0001 C CNN
	1    2450 5800
	0    1    1    0   
$EndComp
Wire Wire Line
	2450 5950 2450 6000
NoConn ~ 2300 5800
Wire Wire Line
	3850 3550 4150 3550
Text Label 4150 3550 2    50   ~ 0
COMP
Wire Wire Line
	2050 6000 2450 6000
Text Label 2050 6000 0    50   ~ 0
COMP
Wire Wire Line
	3000 5100 3000 5200
Wire Wire Line
	3000 5400 3000 5500
Text Label 6250 1350 2    50   ~ 0
VA0
Text Label 6250 1450 2    50   ~ 0
VA1
Text Label 6250 1550 2    50   ~ 0
VA2
Text Label 6250 1650 2    50   ~ 0
VA3
Text Label 6250 1750 2    50   ~ 0
VA4
Text Label 6250 1850 2    50   ~ 0
VA5
Text Label 6250 1950 2    50   ~ 0
VA6
Wire Wire Line
	6250 1350 6000 1350
Wire Wire Line
	6250 1450 6000 1450
Wire Wire Line
	6250 1550 6000 1550
Wire Wire Line
	6250 1650 6000 1650
Wire Wire Line
	6250 1750 6000 1750
Wire Wire Line
	6250 1850 6000 1850
Wire Wire Line
	6250 1950 6000 1950
Wire Wire Line
	6800 1250 7050 1250
Wire Wire Line
	6800 1350 7050 1350
Wire Wire Line
	6800 1450 7050 1450
Wire Wire Line
	6800 1550 7050 1550
Wire Wire Line
	6800 1650 7050 1650
Wire Wire Line
	6800 1750 7050 1750
Wire Wire Line
	6800 1850 7050 1850
Text Label 6250 3450 2    50   ~ 0
VA7
Text Label 6250 3550 2    50   ~ 0
VA8
Text Label 6250 3650 2    50   ~ 0
VA9
Text Label 6250 3750 2    50   ~ 0
VA10
Text Label 6250 3850 2    50   ~ 0
VA11
Text Label 6250 3950 2    50   ~ 0
VA12
Text Label 6250 4050 2    50   ~ 0
VA13
Wire Wire Line
	6250 3450 6000 3450
Wire Wire Line
	6250 3550 6000 3550
Wire Wire Line
	6250 3650 6000 3650
Wire Wire Line
	6250 3750 6000 3750
Wire Wire Line
	6250 3850 6000 3850
Wire Wire Line
	6250 3950 6000 3950
Wire Wire Line
	6250 4050 6000 4050
Wire Wire Line
	7050 1950 6800 1950
Wire Wire Line
	7050 2050 6800 2050
Wire Wire Line
	7050 2150 6800 2150
Wire Wire Line
	7050 2250 6800 2250
Wire Wire Line
	7050 2350 6800 2350
Wire Wire Line
	7050 2450 6800 2450
Wire Wire Line
	7050 2550 6800 2550
$Comp
L Revision-4-rescue:RCJ-041-RCJ-041-Revision-4-rescue J19
U 1 1
P 4000 6150
F 0 "J19" H 3748 6180 50  0000 R CNN
F 1 "COMPOSITE" H 3748 6089 50  0000 R CNN
F 2 "0_Fred's_Local_Library:RCAJackCUI" H 4000 6150 50  0001 L BNN
F 3 "" H 4000 6150 50  0001 L BNN
F 4 "RCJ-041" H 4000 6150 50  0001 L BNN "MP"
F 5 "https://www.cuidevices.com/product/interconnect/connectors/rca-connectors/rcj-04-series?utm_source=snapeda.com&utm_medium=referral&utm_campaign=snapedaBOM" H 4000 6150 50  0001 L BNN "CUI_PURCHASE_URL"
F 6 "None" H 4000 6150 50  0001 L BNN "PACKAGE"
F 7 "Unavailable" H 4000 6150 50  0001 L BNN "AVAILABILITY"
F 8 "None" H 4000 6150 50  0001 L BNN "PRICE"
F 9 "CUI Devices" H 4000 6150 50  0001 L BNN "MF"
F 10 "Metal Right-Angle, RCA Jack, Black Housing and Insulation" H 4000 6150 50  0001 L BNN "DESCRIPTION"
	1    4000 6150
	-1   0    0    -1  
$EndComp
Wire Wire Line
	3000 6050 3800 6050
Text Label 3150 5500 0    50   ~ 0
FB
Text Label 3550 6050 0    50   ~ 0
Y
Text Label 2650 5950 0    50   ~ 0
RY
$Comp
L 74xx:74LS574 U20
U 1 1
P 7450 4250
F 0 "U20" H 7500 5000 50  0000 L CNN
F 1 "74HCT574" H 7500 4900 50  0000 L CNN
F 2 "Package_DIP:DIP-20_W7.62mm_Socket" H 7450 4250 50  0001 C CNN
F 3 "http://www.ti.com/lit/gpn/sn74LS574" H 7450 4250 50  0001 C CNN
	1    7450 4250
	1    0    0    -1  
$EndComp
NoConn ~ 3850 3450
NoConn ~ 2750 2850
Wire Bus Line
	2300 1150 2300 1850
$EndSCHEMATC
